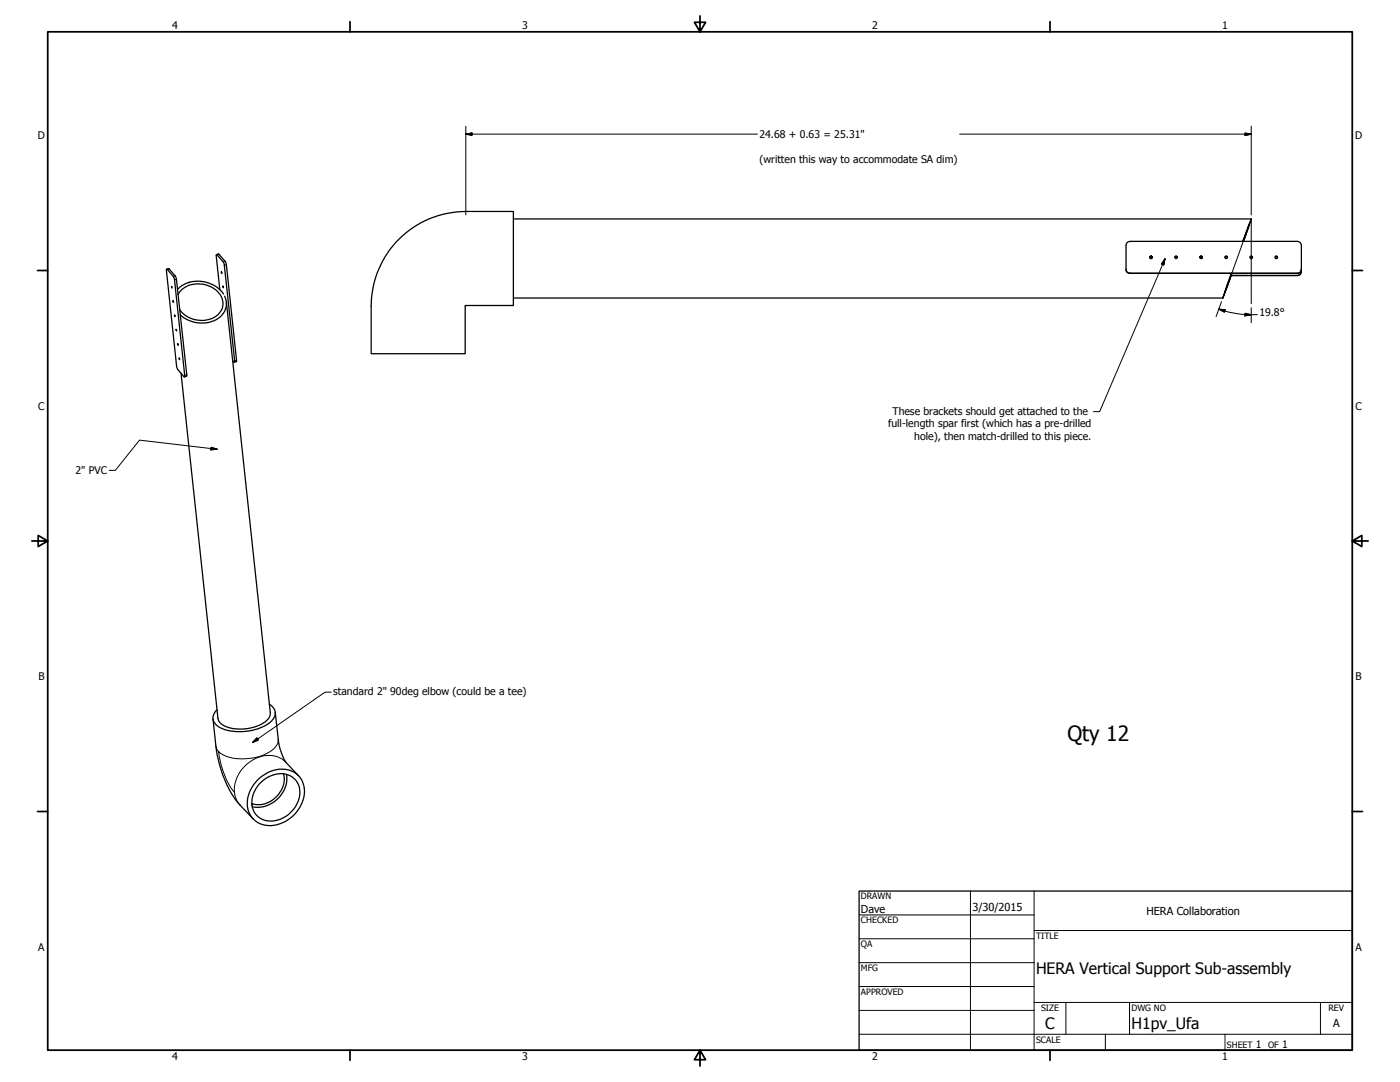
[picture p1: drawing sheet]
<svg xmlns="http://www.w3.org/2000/svg" width="559mm" height="432mm" viewBox="0 0 559 432" stroke-linecap="round" stroke-linejoin="round" font-family="sans-serif">
<!-- layer: Visible (ANSI) -->
<g fill="none" stroke="#000" stroke-width=".51">
<path d="M159.3 95.4a37.6 37.6 0 0 1 26.6-11h19v37.5l-19.2 .1v19.2h-37.6v-19a38.1 38.1 0 0 1 11.2-26.8zM204.9 87.4h294.5M499.4 87.4l-2.5 7.5-.6 1.4 2.4-6.9-2.6 6.9zM499.4 87.4h.1M66.7 107.5h-.3v.4M68.5 114.3l.1 .6zM70.9 115.5a12.3 12.3 0 0 1 18.3 1.8M71.1 117.5a10.2 10.2 0 0 1 14.9-1.9 6.5 6.5 0 0 1 2.9 6.6 6.5 6.5 0 0 1-5.1 5.2 11 11 0 0 1-12-3.8M86.6 101.7h-.2l-.1 .4M88.3 108.5l.3 .6zM89 114.2l.2 .6zM89.7 118.2a7.3 7.3 0 0 1-5.3 10.1 12.8 12.8 0 0 1-12.5-2.6"/>
<path d="M204.9 118.9h283.2M458.9 102.7l.4-.5 .6 .5M459 102.4l.5-.2 .4 .5a.51 .51 0 0 0-.5-.4 .51 .51 0 0 0-.5 .4zM459.1 103.1h.6h-.5M459.2 103.2h.4M468.9 102.7l.4-.5 .5 .2 .1 .3M478.9 102.7l.4-.5 .6 .5M479 102.4l.6-.2 .3 .5a.51 .51 0 0 0-.5-.4 .51 .51 0 0 0-.5 .4zM479.1 103.1h.6h-.5M479.2 103.2h.4M488.9 102.7l.4-.5 .5 .2 .1 .3M491.5 109.1l-2.7 7.8 2.9-7.8-3.6 9.8z"/>
<path d="M498.9 102.7l.4-.5 .6 .5M499.2 103.1h.5M499.2 103.2h.4M509 102.7l.3-.5 .5 .2 .1 .3M509.2 103.1h.5M509.2 103.2h.5M519.4 107.5v-10a1.59 1.59 0 0 0-1.6-1.2h-66.8a1.59 1.59 0 0 0-1.5 1.6v9.6a1.47 1.47 0 0 0 1.5 1.5h66.8M519.4 107.4v.5a1.44 1.44 0 0 1-1.6 1.1M519.4 107.5l-.3 1-1.3 .6M519.4 107.5a1.8 1.8 0 0 1-1.6 2.4h-26.4M69 120l.3 .6zM69.7 125.7l.1 .7z"/>
<path d="M70.3 131.4l.2 .7zM70.9 137.2l.2 .6zM90.4 120.5l17.5 163.9a5.1 5.1 0 0 1-3.5 4.6 16.9 16.9 0 0 1-16.1-.1l-.9-1.1-.4-1.1-14.7-137.7M71.5 142.9l.2 .6zM85 286.9l1.2 10.9M107.5 281a4.1 4.1 0 0 1 2.4 3.6 4.1 4.1 0 0 1-2.1 3.8 21 21 0 0 1-20.6 1.6 3.9 3.9 0 0 1-.6-6.7M109.9 284.2l1.2 10.9M102.8 311.3a12.3 12.3 0 0 1 15.1-2.8 10.1 10.1 0 0 1 1.5 14.1 13.7 13.7 0 0 1-14.7 6.5 9.1 9.1 0 0 1-5.3-12.6l1.8-3.3zM103.4 313a10.3 10.3 0 0 1 13.6-2.7 8.7 8.7 0 0 1 .5 12.2 10.8 10.8 0 0 1-13.4 4.1 8.1 8.1 0 0 1-2.1-11.7zM113.2 308.8a10.3 10.3 0 0 1-12.7 11.9M114 304.2l5.2 5.4M114.4 309.1a11.8 11.8 0 0 1-13.7 12.8"/>
<path d="M95.8 321.3l5.2 5.5"/>
<circle cx="459.4" cy="102.7" r=".49"/>
<circle cx="469.4" cy="102.7" r=".49"/>
<circle cx="479.4" cy="102.7" r=".49"/>
<circle cx="489.4" cy="102.7" r=".49"/>
<circle cx="499.4" cy="102.7" r=".5"/>
<circle cx="509.4" cy="102.7" r=".49"/>
</g>
<!-- layer: Visible Narrow (ANSI) -->
<path d="M67.5 107.3l-.8 .2M69.9 110.1l-.7 .2M70.4 111.4l-.7 .3M87.4 101.5l-.8 .2M89.9 104.3l-.9 .2M90.4 105.7l-.9 .2M74.5 149.6l-.8 .3M94.4 143.8l-.7 .2M86.2 297.8l.3 1.1 .7 1M111.1 295.1a6.4 6.4 0 0 1-4.5 5.5 20.9 20.9 0 0 1-18.1 .3l-1.3-1a33.1 33.1 0 0 0 6.4 16.3M114 304.2a11.4 11.4 0 0 0-15.5 .8 12.4 12.4 0 0 0-3.9 14.7l1.2 1.6" fill="none" stroke="#000" stroke-width=".4"/>
<path d="M66.5 107.4l1-.1 2.4 2.8 .5 1.3 4.1 38.2-.1 .6-.7 .2M66.7 107.5l2.5 2.8 .5 1.4 4 38.7-2.7-2.9-.5-1.4-4.1-38.2M86.3 102.1l1.5 13.5M86.4 101.6l.9-.3 2.6 3 .5 1.4 4 38.1v.5l-.9 .3M86.6 101.7l2.6 2.9 .3 .9 4 39.1-.7-.7M86.2 297.8a45.1 45.1 0 0 0 9.6 23.5M111.1 295.1a23.3 23.3 0 0 0 3 9.1" fill="none" stroke="#000" stroke-width=".51"/>
<!-- layer: Border (ANSI) -->
<g fill="none" stroke="#000" stroke-width=".7">
<path d="M19 12.7h520.8v406.4h-520.8zM139.7 8.6v4.1M279.4 6.3v6.4l-2.2-3.8h4.4l-2.2 3.8M419.1 8.6v4.1M15 107.9h4M539.8 107.9h4M12.7 215.9h6.3l-3.8-2.2v4.4l3.8-2.2M539.8 215.9l3.8 2.2v-4.4l-3.8 2.2h6.3M15 323.8h4M539.8 323.8h4M139.7 419.1v4.1M279.4 419.1l2.2 3.8h-4.4l2.2-3.8v6.3"/>
<path d="M419.1 419.1v4.1"/>
</g>
<!-- layer: Title (ANSI) -->
<g fill="none" stroke="#000" stroke-width=".4">
<path d="M387.3 355.6v63.5M412.7 355.6v63.5M342.9 365.1h69.8M342.9 374.6h69.8M412.7 371.3h127.1M342.9 384.2h69.8M342.9 393.7h69.8M342.9 412.7h196.9M342.9 403.2h69.8M412.7 400h127.1M425.4 400v12.7M441.2 412.7v6.4"/>
<path d="M450.8 400v12.7M488.9 412.7v6.4M527 400v12.7"/>
</g>
<path d="M342.9 355.6h196.9v63.5h-196.9z" fill="none" stroke="#000" stroke-width=".51"/>
<!-- layer: Sketch Geometry (ANSI) -->
<path d="M488.1 118.9l11.3-31.5v33.8" fill="none" stroke="#000" stroke-width=".4"/>
<!-- layer: Dimension (ANSI) -->
<path d="M185.9 53.5l2.5-.4v.9zM185.9 53.5h116.4M185.9 50.4v35.4M383 53.5h116.4M497 53.1l2.4 .4-2.4 .5zM499.4 50.4v35.4M486.5 123.4l2.5 .2-.3 1zM486.5 123.4l7.7 1.8 7.6 .3M487.6 120.4l-2.2 6M497 125l2.4 .6-2.5 .4zM499.4 122.8v6" fill="none" stroke="#000" stroke-width=".4"/>
<path d="M185.9 53.5l2.5-.4zM185.9 53.5l2.5-.4v.9zM497 54l2.4-.5zM497 53.1l2.4 .4-2.4 .5zM486.5 123.4l2.5 .2zM486.5 123.4l2.5 .2-.3 1zM496.9 126l2.5-.4zM497 125l2.4 .6-2.5 .4z" fill="#000" stroke="#000" stroke-width=".4"/>
<!-- layer: Symbol (ANSI) -->
<path d="M465 103.3l-.5 2.4-1-.4zM465 103.3l-26.1 61h-2.5M84.3 178.5l2.4 .8-2.6 .2zM86.7 179.3l-31-3.7-9.7 12.1h-2.4M132.2 276.2h-2.5l-28.9 20.2M102.6 294.5l.5 .8-2.3 1.1z" fill="none" stroke="#000" stroke-width=".4"/>
<path d="M465 103.3l-.5 2.4zM465 103.3l-.5 2.4-1-.4zM84.1 179.5l2.6-.2zM84.3 178.5l2.4 .8-2.6 .2zM102.6 294.5l-1.8 1.9zM102.6 294.5l.5 .8-2.3 1.1z" fill="#000" stroke="#000" stroke-width=".4"/>
<text font-size="8.4" x="426.1" y="295.8">Qty 12</text>
<g font-size="6.3">
<text x="413.5" y="388.6">HERA Vertical Support Sub-assembly</text>
<text x="417.2" y="410.6">C</text>
<text x="451.6" y="410.7">H1pv_Ufa</text>
</g>
<g font-size="4.4">
<text x="343.7" y="364.3">Dave</text>
<text x="388.1" y="363.7">3/30/2015</text>
<text x="457.6" y="365.1">HERA Collaboration</text>
<text x="532.1" y="409.9">A</text>
</g>
<g font-size="4.2">
<text x="68.7" y="11.7">4</text>
<text x="208.4" y="11.7">3</text>
<text x="348.1" y="11.7">2</text>
<text x="487.8" y="11.7">1</text>
<text x="15.1" y="55.5">D</text>
<text x="303.1" y="55.1">24.68 + 0.63 = 25.31&quot;</text>
<text x="540.9" y="55.5">D</text>
<text x="303.1" y="64.9">(written this way to accommodate SA dim)</text>
<text x="502.7" y="126.2">19.8°</text>
<text x="15.2" y="163.4">C</text>
<text x="356.2" y="165.4">These brackets should get attached to the</text>
<text x="541" y="163.4">C</text>
<text x="354.5" y="170.4">full-length spar first (which has a pre-drilled</text>
<text x="364.9" y="175.5">hole), then match-drilled to this piece.</text>
<text x="30.2" y="189.3">2&quot; PVC</text>
<text x="15.3" y="271.4">B</text>
<text x="541.1" y="271.4">B</text>
<text x="133" y="277.4">standard 2&quot; 90deg elbow (could be a tee)</text>
<text x="15.2" y="379.3">A</text>
<text x="541" y="379.3">A</text>
<text x="501.3" y="418.3">1</text>
<text x="511.8" y="418.3">1</text>
<text x="68.7" y="423.2">4</text>
<text x="208.4" y="423.2">3</text>
<text x="348.1" y="423.2">2</text>
<text x="487.8" y="423.2">1</text>
</g>
<g font-size="3.5">
<text x="343.7" y="358.9">DRAWN</text>
<text x="343.7" y="368.5">CHECKED</text>
<text x="413.5" y="374.6">TITLE</text>
<text x="343.7" y="378">QA</text>
<text x="343.7" y="387.5">MFG</text>
<text x="343.7" y="397.1">APPROVED</text>
<text x="415.5" y="403.4">SIZE</text>
<text x="451.6" y="403.4">DWG NO</text>
<text x="530.3" y="403.4">REV</text>
<text x="413.5" y="416.1">SCALE</text>
<text x="489.7" y="418.3">SHEET</text>
<text x="506.2" y="418.3">OF</text>
</g>
</svg>
